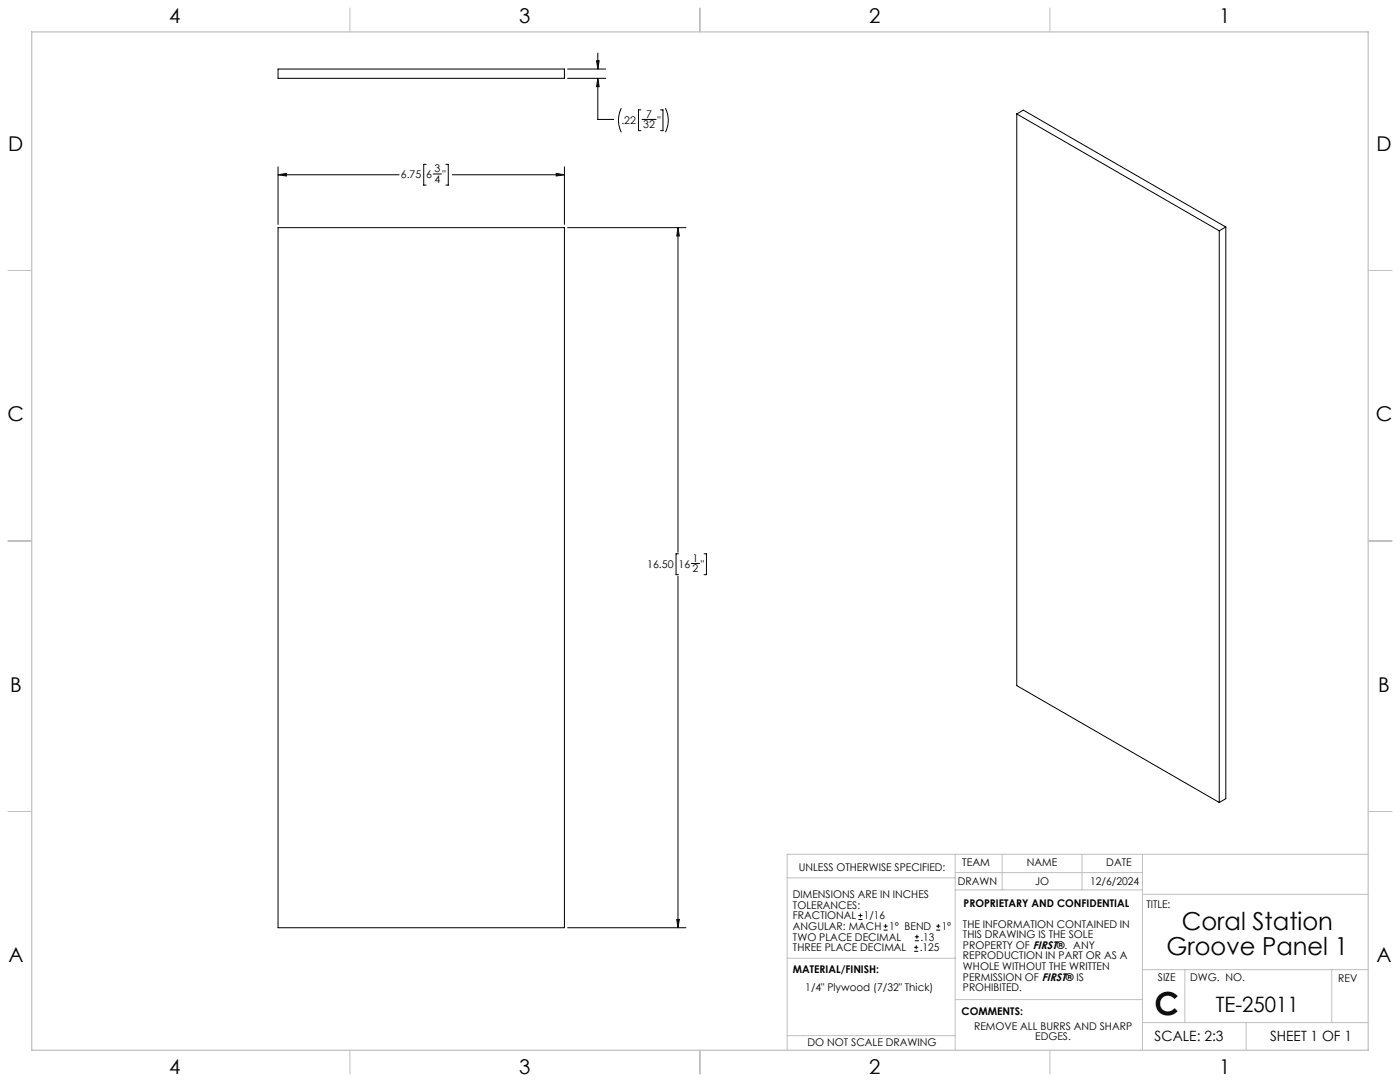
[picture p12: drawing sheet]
<svg xmlns="http://www.w3.org/2000/svg" width="559mm" height="432mm" viewBox="0 0 559 432" stroke-linecap="round" stroke-linejoin="round" font-family="sans-serif">
<g fill="none" stroke="#c0c0c0" stroke-width=".4">
<path d="M139.7 3.2v9.5M279.4 3.2v9.5M419.1 3.2v9.5M3.1 107.9h9.6M546.1 107.9h9.5M3.1 215.9h9.6M546.1 215.9h9.5M3.1 323.8h9.6M546.1 323.8h9.5M314.2 350.3h67M381.2 340.9v78.2M381.2 355.1h74.8"/>
<path d="M381.2 348.2h74.8M400 340.9v14.2M431.9 340.9v14.2M456 340.9v78.2M456 356.9h90.1M546.1 340.9h-231.9v78.2M314.2 382.4h67.2M381.2 398.9h74.8M456 387h90.1M472.9 387v21.1M531.6 387v21.1M139.7 419.1v9.6"/>
<path d="M279.4 419.1v9.6M314.2 413.3h67M419.1 419.1v9.6M456 408.1h90.1M497.4 408.1v11"/>
</g>
<path d="M12.7 12.7h533.4v406.4h-533.4z" fill="none" stroke="#c0c0c0" stroke-width=".5"/>
<g fill="none" stroke="#000" stroke-width=".4">
<path d="M111 27.6h114.3v3.7h-114.3zM226.6 31.3h15.2M226.6 27.6h15.2M238.1 24.2h1l-.5 3.4zM238.6 31.3l.5 3.3h-1zM238.6 31.3v16.4h6.4M238.6 21.2v6.4M248 43.2a10.7 10.7 0 0 0 0 9.6M255.8 43.9h-1v8.2h1M256.3 47.7h5.6M263.7 43.9h.9v8.2h-.9M265.6 43.2a10.7 10.7 0 0 1 0 9.6"/>
<path d="M405.8 45.5l80.9 46.6M405.8 45.5l2.6-1.5 80.9 46.6M405.8 45.5v228.1l80.9 46.7M111 69.7l3.3-.5v1zM111 66.6v23M111 69.7h48.3M170.1 65.6h-1v8.3h1M172.9 69.4h3.3M178 65.6h.9v8.3h-.9M180.5 69.7h44.8M222 69.2l3.3 .5-3.3 .5zM225.3 66.6v23"/>
<path d="M111 90.8h114.3v279.4h-114.3zM226.6 90.8h47.2M270.6 90.8l.5 3.4h-1zM270.6 90.8v129.6M486.7 92.1v228.2M489.3 90.6v228.1l-2.6 1.6M489.3 90.6l-2.6 1.5M270.6 230v140.2M270.8 221h-1v8.3h1M275.9 224.9h3.3M281 221h1v8.3h-1M226.6 370.2h47.2"/>
<path d="M270.1 366.9h1l-.5 3.3zM342.6 367h1.6M342.6 365.4h1.6M343.4 364.6v1.5M352.7 371.2h1.6M352.7 369.6h1.6M353.5 368.8v1.6M364.9 379.7h1.6M364.9 378.1h1.6M365.2 375.4h1.6M365.2 373.8h1.6M365.7 377.3v1.5"/>
<path d="M366 373v1.6M373.7 371.2h1.6M373.7 369.6h1.6M374.5 368.8v1.6"/>
</g>
<path d="M270.1 366.9h1l-.5 3.3zM270.6 90.8l.5 3.4h-1zM222 69.2l3.3 .5-3.3 .5zM111 69.7l3.3-.5v1zM238.6 31.3l.5 3.3h-1zM238.1 24.2h1l-.5 3.4z" fill="#000"/>
<text font-size="12.7" x="460.9" y="405.2">C</text>
<g font-size="9.9">
<text x="471.7" y="371.2">Coral Station</text>
<text x="465.6" y="381.1">Groove Panel 1</text>
</g>
<text font-size="8.5" x="485.3" y="404">TE-25011</text>
<g font-size="8.1">
<text x="67.6" y="9.3">4</text>
<text x="207.3" y="9.3">3</text>
<text x="347" y="9.3">2</text>
<text x="486.7" y="9.3">1</text>
<text x="3.3" y="60.1">D</text>
<text x="549.4" y="60.1">D</text>
<text x="3" y="168">C</text>
<text x="549.1" y="168">C</text>
<text x="4" y="276">B</text>
<text x="550.1" y="276">B</text>
<text x="3.3" y="383.9">A</text>
<text x="549.4" y="383.9">A</text>
<text x="67.6" y="428.4">4</text>
<text x="207.3" y="428.4">3</text>
<text x="347" y="428.4">2</text>
<text x="486.7" y="428.4">1</text>
</g>
<g font-size="5.6">
<text x="460.9" y="415.2">SCALE: 2:3</text>
<text x="507" y="415.2">SHEET 1 OF 1</text>
</g>
<g font-size="4.2">
<text x="257.9" y="47">7</text>
<text x="248" y="49.3">.22</text>
<text x="256.7" y="51.2">32</text>
<text x="262.4" y="49.3">&quot;</text>
<text x="160" y="71.1">6.75</text>
<text x="170.1" y="71.1">6</text>
<text x="173.4" y="68.8">3</text>
<text x="176.7" y="71.1">&quot;</text>
<text x="173.4" y="73">4</text>
<text x="258.3" y="226.5">16.50</text>
<text x="270.8" y="226.5">16</text>
<text x="276.4" y="224.2">1</text>
<text x="279.7" y="226.5">&quot;</text>
<text x="276.4" y="228.4">2</text>
<text x="318.8" y="347.7">UNLESS OTHERWISE SPECIFIED:</text>
<text x="384.1" y="345.5">TEAM</text>
<text x="409.9" y="345.7">NAME</text>
<text x="441.6" y="345.7">DATE</text>
<text x="382.3" y="353.3">DRAWN</text>
<text x="413.2" y="353.3">JO</text>
<text x="435.1" y="353.3">12/6/2024</text>
<text x="316.5" y="358.5">DIMENSIONS ARE IN INCHES</text>
<text x="316.5" y="362.7">TOLERANCES:</text>
<text x="384.6" y="361.9">PROPRIETARY AND CONFIDENTIAL</text>
<text x="457.6" y="362.3">TITLE:</text>
<text x="316.5" y="371.2">ANGULAR: MACH</text>
<text x="316.5" y="366.9">FRACTIONAL</text>
<text x="344.8" y="366.9">1/16</text>
<text x="354.9" y="371.2">1° BEND</text>
<text x="375.9" y="371.2">1°</text>
<text x="384.4" y="370.2">THE INFORMATION CONTAINED IN</text>
<text x="316.5" y="375.4">TWO PLACE DECIMAL</text>
<text x="367.4" y="375.4">.13</text>
<text x="384.4" y="374.4">THIS DRAWING IS THE SOLE</text>
<text x="316.5" y="379.6">THREE PLACE DECIMAL</text>
<text x="367.1" y="379.6">.125</text>
<text x="384.4" y="378.6">PROPERTY OF FIRST®. ANY</text>
<text x="384.4" y="382.9">REPRODUCTION IN PART OR AS A</text>
<text x="316.5" y="388.4">MATERIAL/FINISH:</text>
<text x="384.4" y="387.1">WHOLE WITHOUT THE WRITTEN</text>
<text x="321.4" y="395.6">1/4&quot; Plywood (7/32&quot; Thick)</text>
<text x="384.4" y="391.3">PERMISSION OF FIRST® IS</text>
<text x="384.4" y="395.6">PROHIBITED.</text>
<text x="462.2" y="391.3">SIZE</text>
<text x="475.1" y="391.3">DWG. NO.</text>
<text x="534.1" y="391.8">REV</text>
<text x="383.8" y="405.1">COMMENTS:</text>
<text x="388.8" y="410.9">REMOVE ALL BURRS AND SHARP</text>
<text x="322.3" y="417.6">DO NOT SCALE DRAWING</text>
<text x="413.2" y="415.2">EDGES.</text>
</g>
</svg>
